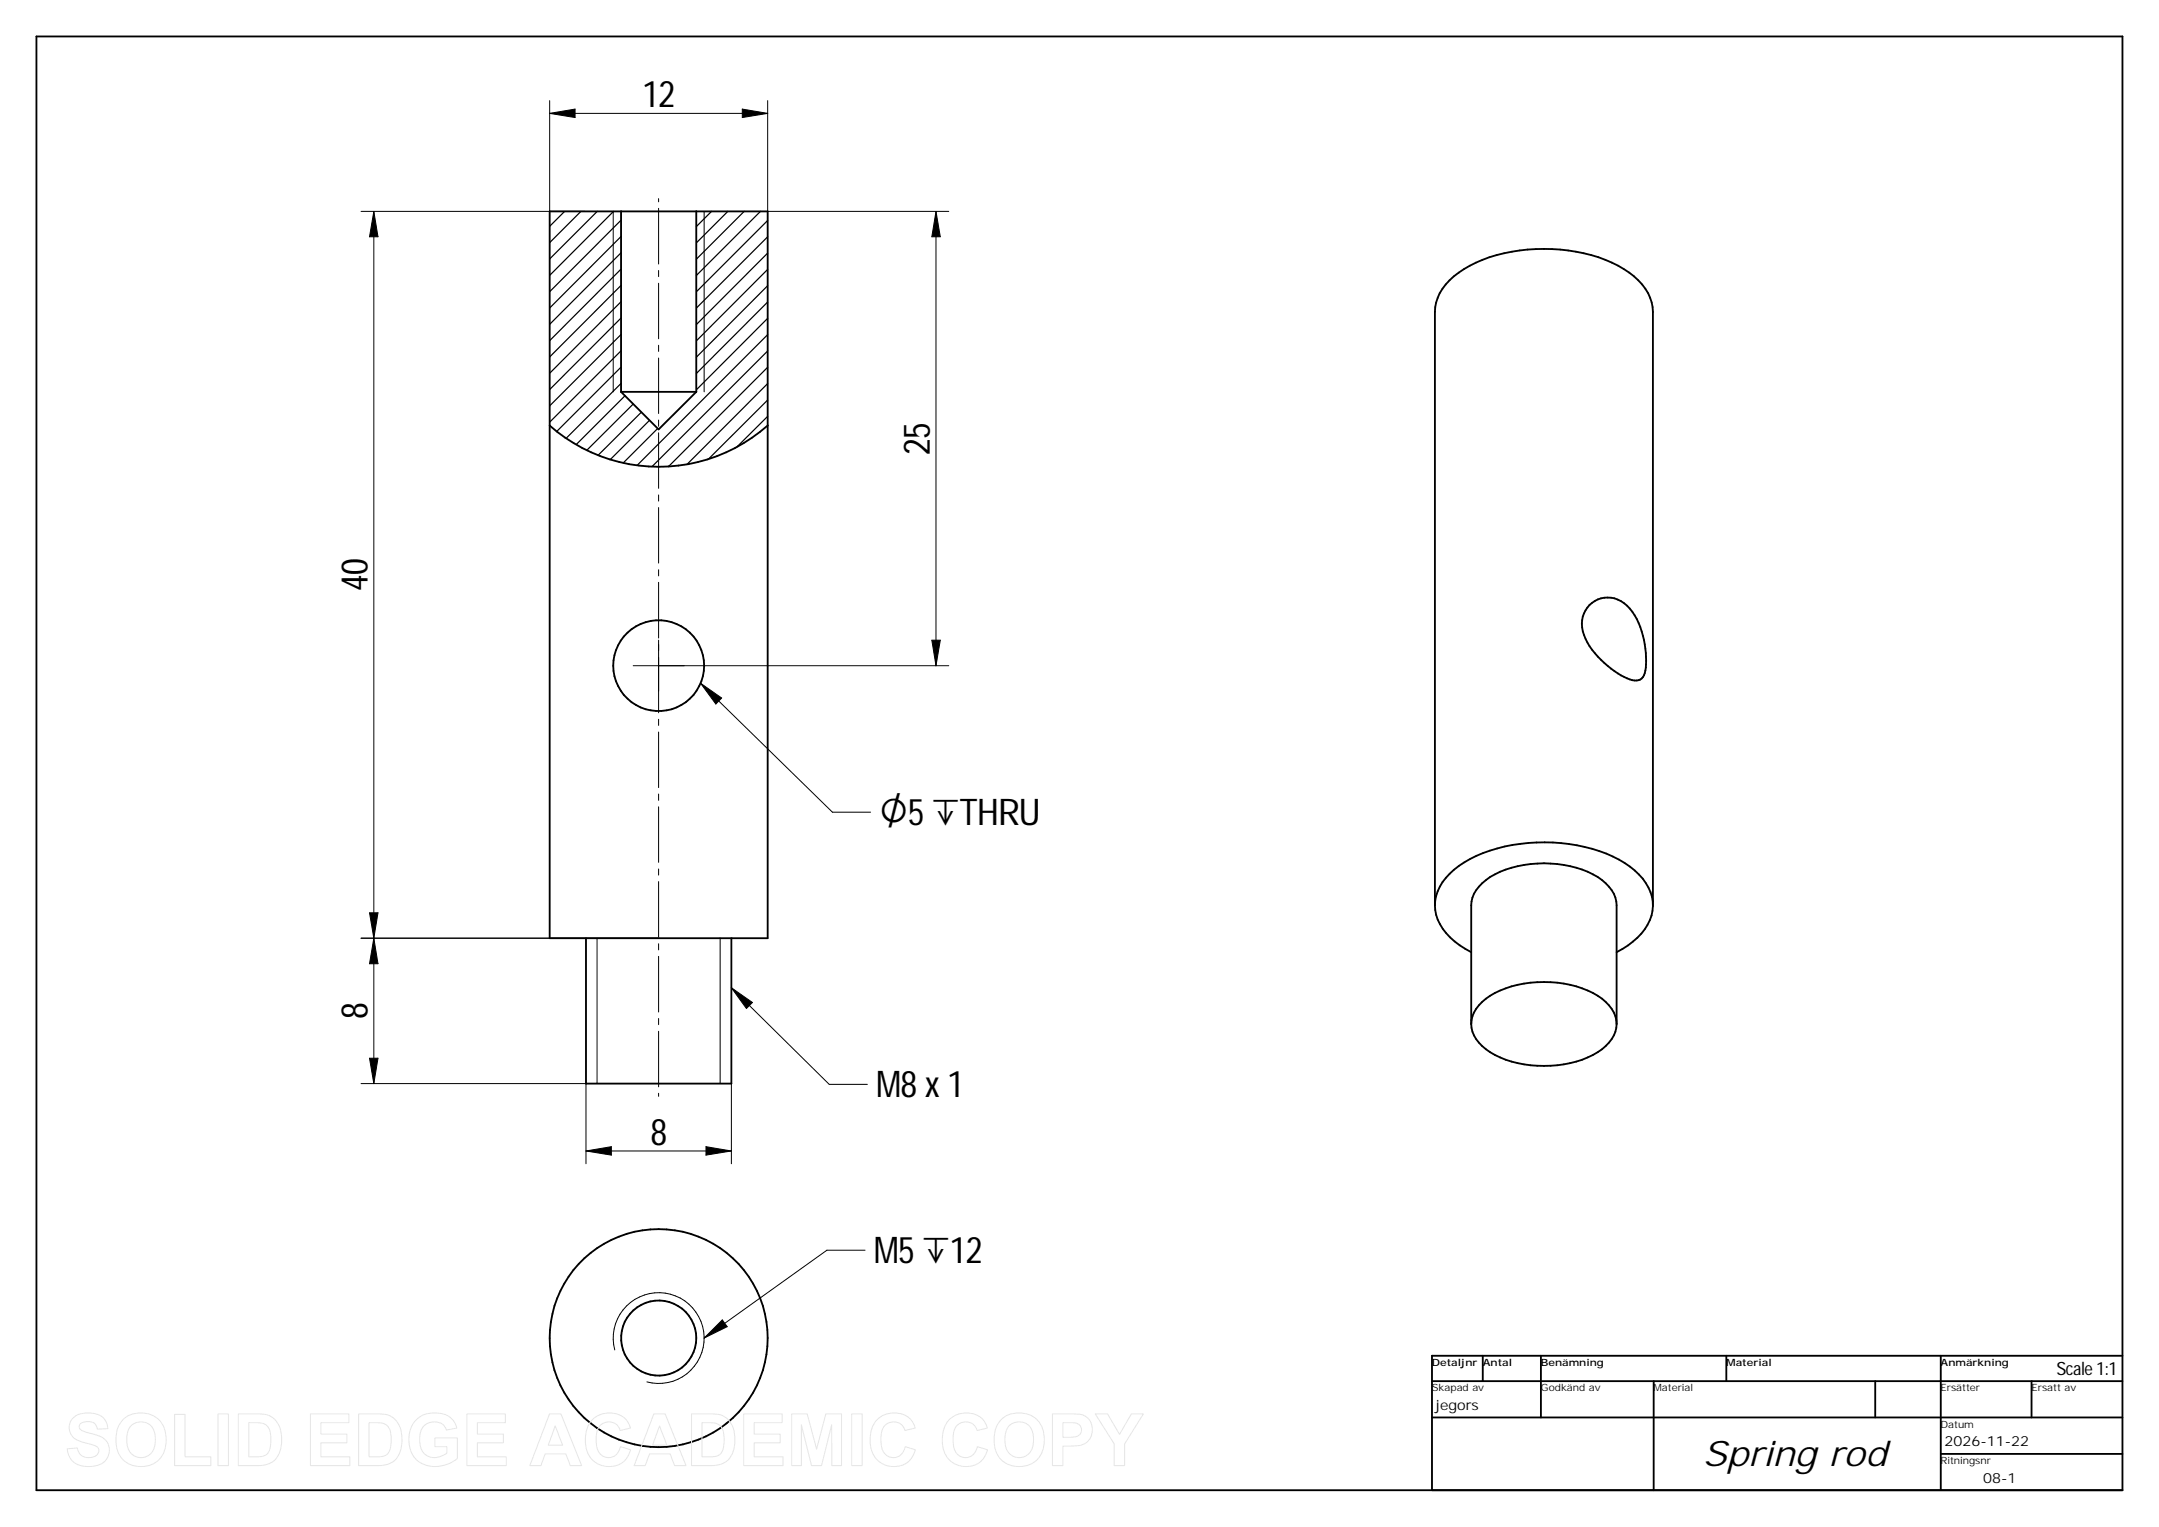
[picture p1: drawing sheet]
<svg xmlns="http://www.w3.org/2000/svg" width="594mm" height="420mm" viewBox="0 0 594 420" stroke-linecap="round" stroke-linejoin="round" font-family="sans-serif">
<g fill="none" stroke="#000" stroke-width=".51">
<path d="M10 10h574v400h-574zM151.3 58.2h59.9v199.9h-59.9zM170.9 58.2v49.6M191.6 58.2v49.6M151.3 117.1a45.3 45.3 0 0 0 59.9 0M170.9 107.8h20.7M191.6 107.8l-10.4 10.4-10.3-10.4M437.4 166.5a7.4 7.4 0 0 1 11 .9 23.3 23.3 0 0 1 4.2 17.8 2.54 2.54 0 0 1-3.5 2 24.5 24.5 0 0 1-12.8-11.4 7.9 7.9 0 0 1 1.1-9.3zM161.2 258.1v40.1h40v-40.1M394.8 249.1a13.8 13.8 0 0 0 6.9 11l3.1 1.9M394.8 249.1a13.1 13.1 0 0 1 5.3-9.8 38.5 38.5 0 0 1 22.7-7.5 43.8 43.8 0 0 1 24.2 5.6 15.3 15.3 0 0 1 7.8 10.6 12.5 12.5 0 0 1-5.5 11.1l-1.3 1-3.2 1.9M394.8 249.1v-163.3a13.3 13.3 0 0 1 6.6-10.8 41.3 41.3 0 0 1 25.7-6.5 37.9 37.9 0 0 1 22.5 7.5 12.8 12.8 0 0 1 5.2 9.8v163.3"/>
<path d="M404.8 281.8a9.7 9.7 0 0 1 5.2-7.8 30.9 30.9 0 0 1 29.6 0 9.7 9.7 0 0 1 5.2 7.8M404.8 281.8v-32.7a9.8 9.8 0 0 1 5.2-7.8 30.9 30.9 0 0 1 29.6 0 9.8 9.8 0 0 1 5.2 7.8v32.7M444.8 281.8a9.7 9.7 0 0 1-5.2 7.7 31.2 31.2 0 0 1-25.3 2.1 14.5 14.5 0 0 1-9.1-7.7l-.4-2.1M408 373v7M424 373v17M475 373v7M534 373v37M584 373h-190v37M394 390h190M394 380h190M455 380v30M516 380v10"/>
<path d="M559 380v10M534 400h50"/>
<circle cx="181.3" cy="183.2" r="12.5"/>
<circle cx="181.2" cy="368.2" r="30"/>
<circle cx="181.3" cy="368.2" r="10.3"/>
</g>
<g fill="none" stroke="#000" stroke-width=".34">
<path d="M155.4 58.2l-4.1 4.1M159.8 58.2l-8.5 8.6M164.3 58.2l-13 13M168.8 58.2l-17.5 17.6M195.8 58.2l-4.2 4.2M200.3 58.2l-8.7 8.6M204.8 58.2l-13.2 13.1M209.2 58.2l-17.6 17.6M170.9 60.6l-19.6 19.7M170.9 65.1l-19.6 19.7M170.9 69.6l-19.6 19.6M170.9 74l-19.6 19.7"/>
<path d="M170.9 78.5l-19.6 19.7M211.2 60.7l-19.6 19.6M211.2 65.2l-19.6 19.6M211.2 69.6l-19.6 19.7M211.2 74.1l-19.6 19.7M211.2 78.6l-19.6 19.7M170.9 96.5l-19.6 19.7M170.9 83l-19.6 19.7M170.9 92l-19.6 19.7M170.9 87.5l-19.6 19.7M211.2 92.1l-35.9 36M211.2 96.6l-31.8 31.8"/>
<path d="M211.2 83.1l-19.6 19.7M211.2 87.6l-19.6 19.7M170.9 105.5l-15.1 15.1M170.9 101l-17.7 17.7M172 108.9l-13.5 13.4M174.2 111.2l-12.7 12.7M176.5 113.4l-11.9 11.9M178.7 115.7l-10.8 10.7M181 117.9l-9.5 9.5M211.2 101l-27.2 27.4M211.2 110.1l-16.2 16.2M211.2 114.6l-8.4 8.3"/>
<path d="M211.2 105.5l-22.1 22.3"/>
</g>
<g fill="none" stroke="#000" stroke-width=".28">
<path d="M151.3 27.7v30.5M151.3 31.2l6.9-1.2v2.3zM151.3 31.2h59.9M204.3 30l6.9 1.2-6.9 1.1zM211.2 27.7v30.5h49.9M99.3 58.2h61.8M102.9 58.2v240M102.9 58.2l1.1 7h-2.3zM168.7 58.2v49.6M181.2 54.7v.8M181.2 57.3v15.3M193.8 58.2v49.6"/>
<path d="M257.5 58.2v125M257.5 58.2l1.2 7h-2.3zM181.2 74.4v1.7M181.2 77.9v15.3M181.2 95v1.7M181.2 98.5v15.3M181.2 115.6v1.7M181.2 119.1v15.3M181.2 136.2v1.7M181.2 139.7v15.2M181.2 156.8v1.7M181.2 160.2v15.4"/>
<path d="M181.2 176.1v20M256.4 176.1h2.3l-1.2 7.1zM181.2 197.9v1.7M192.8 188l36.3 35.5h10.5M192.8 188l5.8 4.1-1.6 1.6zM261.1 183.2h-86.9M181.2 201.4v15.3M181.2 218.5v1.7M181.2 222v15.3M181.2 239.1v1.7M101.7 251.2h2.3l-1.1 6.9zM102.9 258.1l1.1 7.1h-2.3z"/>
<path d="M164.3 258.1v40.1M181.2 258.1h-81.9M181.2 242.6v15.3M181.2 259.7v1.7M198.2 258.1v40.1M181.2 263.1v15.4M201.2 271.8l27 26.6h10.5M201.2 271.8l5.8 4-1.6 1.7zM99.3 298.2h61.9v22M101.7 291.2h2.3l-1.1 7zM181.2 280.2v1.7M181.2 283.8v15.2"/>
<path d="M201.2 298.2v22M161.2 316.7l7-1.2v2.3zM161.2 316.7h40M181.2 300.8v.9M194.3 315.5l6.9 1.2-6.9 1.1zM238 344h-10.5l-33.7 24.2M169.2 371.4a12.5 12.5 0 0 1 10.9-15.7 12.5 12.5 0 0 1 13.6 13.5 12.5 12.5 0 0 1-15.7 11M198.7 363.2l1.4 1.8-6.3 3.2z"/>
</g>
<g fill="#000">
<path d="M151.3 31.2l6.9-1.2v2.3zM204.3 30l6.9 1.2-6.9 1.1zM102.9 58.2l1.1 7h-2.3zM257.5 58.2l1.2 7h-2.3zM256.4 176.1h2.3l-1.2 7.1zM192.8 188l5.8 4.1-1.6 1.6zM101.7 251.2h2.3l-1.1 6.9zM102.9 258.1l1.1 7.1h-2.3zM201.2 271.8l5.8 4-1.6 1.7zM101.7 291.2h2.3l-1.1 7zM161.2 316.7l7-1.2v2.3zM194.3 315.5l6.9 1.2-6.9 1.1z"/>
<path d="M193.8 368.2l4.9-5 1.4 1.8z"/>
</g>
<g fill="none" stroke="#e6e6e6" stroke-width=".28">
<path d="M20.2 390a7 7 0 0 1 8.4 .4l.7 .9 .4 1.8-2.9 .1a2.34 2.34 0 0 0-3.1-2 1.57 1.57 0 0 0-1.9 1.6 2.65 2.65 0 0 0 2.4 1.4l.6 .2a6.9 6.9 0 0 1 4.7 2.4 4.4 4.4 0 0 1-4 6.7 5.8 5.8 0 0 1-6.6-3l-.4-1.8 2.8-.3a3.2 3.2 0 0 0 2.5 2.6 3.2 3.2 0 0 0 3.4-1.5 1.82 1.82 0 0 0-2-2l-.4-.1a7.6 7.6 0 0 1-5.2-2.6 3.8 3.8 0 0 1 .6-4.8zM33.9 390.6a7.3 7.3 0 0 1 10.7 1.2 8.3 8.3 0 0 1-1.8 10.6 6.9 6.9 0 0 1-10.9-5.3 7.8 7.8 0 0 1 2-6.5zM35.9 392.4a3.9 3.9 0 0 1 4.4-.9 3.9 3.9 0 0 1 2.4 3.8 5 5 0 0 1-2.3 5.4 3.9 3.9 0 0 1-5.5-3.9l.2-2.8zM48 389.2h2.9v11.7h7.1v2.4h-10zM60 389h2.9v14.3h-2.9zM65.6 389h5.2a6 6 0 0 1 6.7 6.6 7 7 0 0 1-3.1 7l-2.3 .6-6.5 .1zM68.4 391.5a8.5 8.5 0 0 1 4.7 .5 5.6 5.6 0 0 1 1.4 5.4 3.2 3.2 0 0 1-3.9 3.5h-2.2zM85.4 389h10.6v2.5h-7.7v3.1h7.2v2.4h-7.2v3.9h8v2.4h-10.9zM98.7 389h5.2a6 6 0 0 1 6.7 6.6 7 7 0 0 1-3.1 7l-2.3 .6-6.5 .1zM101.6 391.5a8.5 8.5 0 0 1 4.6 .5 5.6 5.6 0 0 1 1.4 5.4 3.2 3.2 0 0 1-3.9 3.5h-2.1zM114.6 390.6a7.8 7.8 0 0 1 9.6-.3l.8 .9 .7 1.7-2.9 .6a3.8 3.8 0 0 0-3.7-2.3 3.8 3.8 0 0 0-3.4 2.7 5.9 5.9 0 0 0 1.7 6.6 5.2 5.2 0 0 0 5.6-.7v-1.7h-3.3v-2.5h6.2v5.7a8.8 8.8 0 0 1-11.5 .1 8.5 8.5 0 0 1 .2-10.8zM128.5 389h10.6v2.5h-7.7v3.1h7.1v2.4h-7.1v3.9h7.9v2.4h-10.8z"/>
<path d="M151.2 389h3.1l5.8 14.3h-3.2l-1.2-3.3h-5.7l-1.2 3.3h-3zM152.8 392.3l2 5.3h-3.9zM162.9 390.7a6.5 6.5 0 0 1 9.9 .7l.7 1.5-2.9 .7a3.3 3.3 0 0 0-3.6-2.3 3.3 3.3 0 0 0-2.9 3.2 6.2 6.2 0 0 0 1.6 6 3.3 3.3 0 0 0 5-2.4l2.8 .8a6.3 6.3 0 0 1-5.8 4.7 6.3 6.3 0 0 1-6.2-4.3 9.2 9.2 0 0 1 1.4-8.6zM179.9 389h3.1l5.8 14.3h-3.2l-1.2-3.3h-5.7l-1.2 3.3h-3zM181.5 392.3l2 5.3h-3.9zM190.3 389h5.2a6 6 0 0 1 6.7 6.6 7 7 0 0 1-3.1 7l-2.3 .6-6.5 .1zM193.2 391.5a8.5 8.5 0 0 1 4.6 .5 5.6 5.6 0 0 1 1.4 5.4 3.2 3.2 0 0 1-3.9 3.5h-2.1zM204.6 389h10.6v2.5h-7.7v3.1h7.2v2.4h-7.2v3.9h8v2.4h-10.9zM217.8 389h4.3l2.6 9.7 2.5-9.7h4.4v14.3h-2.7l-.1-11.3-2.7 11.3h-2.8l-2.8-11.3v11.3h-2.7zM234.4 389h2.8v14.3h-2.8zM241.3 390.7a6.5 6.5 0 0 1 9.9 .7l.6 1.5-2.8 .7a3.3 3.3 0 0 0-3.6-2.3 3.3 3.3 0 0 0-2.9 3.2 6.2 6.2 0 0 0 1.6 6 3.3 3.3 0 0 0 5-2.4l2.8 .8a6.3 6.3 0 0 1-5.9 4.7 6.3 6.3 0 0 1-6.1-4.3 9.2 9.2 0 0 1 1.4-8.6zM261.1 390.7a6.5 6.5 0 0 1 10 .7l.6 1.5-2.8 .7a3.3 3.3 0 0 0-3.7-2.3 3.3 3.3 0 0 0-2.8 3.2 6.2 6.2 0 0 0 1.5 6 3.3 3.3 0 0 0 5-2.4l2.8 .8a6.3 6.3 0 0 1-5.8 4.7 6.3 6.3 0 0 1-6.2-4.3 9.2 9.2 0 0 1 1.4-8.6z"/>
<path d="M275.5 390.6a7.3 7.3 0 0 1 10.8 1.2 8.3 8.3 0 0 1-1.9 10.6 6.9 6.9 0 0 1-10.8-5.3 7.8 7.8 0 0 1 1.9-6.5zM277.6 392.4a3.9 3.9 0 0 1 4.4-.9 3.9 3.9 0 0 1 2.4 3.8 5 5 0 0 1-2.4 5.4 3.9 3.9 0 0 1-5.5-3.9l.3-2.8zM289.6 389h4.6a7.5 7.5 0 0 1 4.8 .9 4.5 4.5 0 0 1 1.3 5.3 4.5 4.5 0 0 1-4.8 2.7h-3v5.4h-2.9zM292.5 391.5h1.4a3.3 3.3 0 0 1 3.6 1.2 2.04 2.04 0 0 1-2.3 2.7l-2.7 .1zM301.4 389h3.4l3.3 5.7 3.2-5.7h3.3l-5.2 8.3v6h-2.8v-6z"/>
</g>
<text font-size="10.8" x="242" y="226.9">O5`THRU</text>
<g font-size="10.1">
<text x="176.8" y="29.4">12</text>
<text x="255.8" y="125.1" transform="rotate(-90 255.8 125.1)">25</text>
<text x="101.1" y="162.6" transform="rotate(-90 101.1 162.6)">40</text>
<text x="101.1" y="280.4" transform="rotate(-90 101.1 280.4)">8</text>
<text x="241.1" y="301.8">M8 x 1</text>
<text x="179" y="315">8</text>
<text x="240.5" y="347.5">M5`12</text>
</g>
<text font-size="9.6" x="468.6" y="403.5">Spring rod</text>
<text font-size="5" x="565.9" y="378.4">Scale 1:1</text>
<g font-size="3.9">
<text x="395" y="387.9">jegors</text>
<text x="535" y="397.8">2026-11-22</text>
<text x="545.7" y="407.9">08-1</text>
</g>
<g font-size="2.8">
<text x="394" y="375.8">Detaljnr Antal</text>
<text x="424" y="375.8">Benämning</text>
<text x="475" y="375.8">Material</text>
<text x="534" y="375.8">Anmärkning</text>
<text x="394" y="382.8">Skapad av</text>
<text x="424" y="382.8">Godkänd av</text>
<text x="455" y="382.8">Material</text>
<text x="534" y="382.8">Ersätter</text>
<text x="559" y="382.8">Ersatt av</text>
<text x="534" y="392.8">Datum</text>
<text x="534" y="402.8">Ritningsnr</text>
</g>
</svg>
